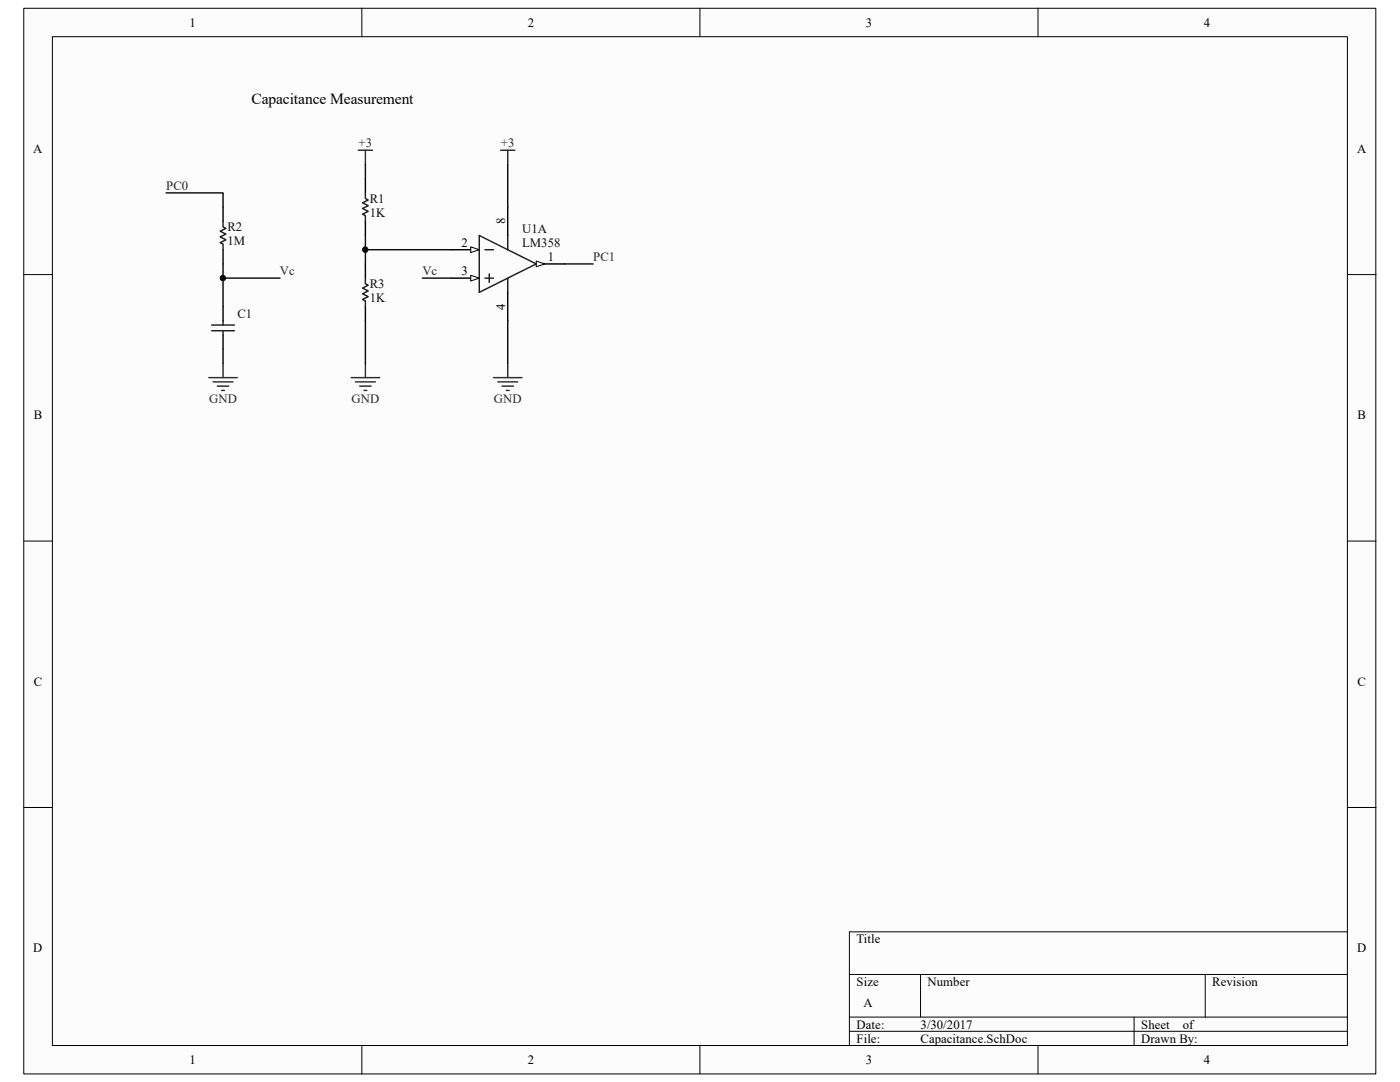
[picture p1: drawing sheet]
<svg xmlns="http://www.w3.org/2000/svg" width="279mm" height="216mm" viewBox="0 0 279 216" stroke-linecap="round" stroke-linejoin="round" font-family="sans-serif">
<path d="M4.8 1.7h269.8v212.6h-269.8z" fill="#fcfcfc"/>
<path d="M4.7 1.7h269.9v212.6h-269.9z" fill="none" stroke="#000" stroke-width=".2"/>
<path d="M10.5 7.4h258.4v201.2h-258.4z" fill="#fcfcfc"/>
<g fill="none" stroke="#000" stroke-width=".2">
<path d="M10.5 7.3h258.4v201.3h-258.4zM72.2 1.6v5.7M139.7 1.6v5.7M207.2 1.6v5.7M4.7 54.8h5.7M268.9 54.8h5.7M4.7 108h5.7M268.9 108h5.7M4.7 161.1h5.7M268.9 161.1h5.7M169.5 194.4h99.4M183.7 194.4v8.5"/>
<path d="M240.5 194.4v8.5M268.9 185.9h-99.4v22.7M72.2 208.6v5.7M139.7 208.6v5.7M169.5 202.9h99.4M169.5 205.8h99.4M207.2 208.6v5.7M226.3 202.9v5.7"/>
</g>
<path d="M44.5 41.3v2.9M44.5 49.8v2.9M90 49.8h5.6M44.5 61.2v2.8M44.5 66.8v2.9" fill="none" stroke="#000" stroke-width=".28"/>
<path d="M44.5 44.2v1.1l.6 .3-1.2 .5 1.2 .6-1.2 .6 1.2 .5-1.2 .6 .6 .3v1.1M42.2 64.9h4.6M42.2 66h4.6M44.5 64v.9M44.5 66v.8" fill="none" stroke="#1c1c1c" stroke-width=".28"/>
<path d="M33.1 38.5h11.4v2.8M44.5 52.7v8.5M44.5 55.5h11.4M44.5 69.7v2.8" fill="none" stroke="#0e0e0e" stroke-width=".28"/>
<path d="M41.7 75.3h5.7M42.5 76.2h4M43.4 77h2.3M44.2 77.9h.6M44.5 72.5v2.8" fill="none" stroke="#262626" stroke-width=".28"/>
<circle cx="44.5" cy="55.5" r=".55" fill="#0e0e0e" stroke="#0e0e0e" stroke-width=".2"/>
<path d="M93.9 49.3l1.7 .5-1.7 .6z" fill="#fcfcfc" stroke="#000" stroke-width=".2"/>
<path d="M90 55.5h5.6" fill="none" stroke="#000" stroke-width=".28"/>
<path d="M93.9 54.9l1.7 .6-1.7 .6z" fill="#fcfcfc" stroke="#000" stroke-width=".2"/>
<path d="M107 52.7h5.7" fill="none" stroke="#000" stroke-width=".28"/>
<path d="M107 52.1l1.7 .6-1.7 .5z" fill="#fcfcfc" stroke="#000" stroke-width=".2"/>
<path d="M72.9 38.5v1.1l.6 .3-1.1 .6 1.1 .5-1.1 .6 1.1 .6-1.1 .5 .5 .3v1.2M72.9 55.5v1.1l.6 .3-1.1 .6 1.1 .6-1.1 .5 1.1 .6-1.1 .6 .5 .2v1.2M95.6 47l11.4 5.7-11.4 5.6zM96.8 49.8h1.7M96.8 55.5h1.7M97.6 54.6v1.8M101.3 47v2.8M101.3 55.5v2.8" fill="none" stroke="#1c1c1c" stroke-width=".28"/>
<path d="M72.9 35.6v2.9M72.9 44.2v2.8M72.9 52.7v2.8M101.3 41.3v5.7M101.3 58.3v5.7M72.9 61.2v2.8" fill="none" stroke="#000" stroke-width=".28"/>
<g fill="none" stroke="#262626" stroke-width=".28">
<path d="M71.5 30h2.8M72.9 30v2.8M99.9 30h2.9M101.3 30v2.8M70.1 75.3h5.7M70.9 76.2h4M71.8 77h2.3M72.6 77.9h.6M72.9 72.5v2.8M98.5 75.3h5.7M99.3 76.2h4M100.2 77h2.3"/>
<path d="M101 77.9h.6M101.3 72.5v2.8"/>
</g>
<path d="M72.9 32.8v2.8M101.3 32.8v8.5M72.9 47v5.7M72.9 49.8h17.1M84.3 55.5h5.7M112.7 52.7h5.7M72.9 64v8.5M101.3 64v8.5" fill="none" stroke="#0e0e0e" stroke-width=".28"/>
<circle cx="72.9" cy="49.8" r=".55" fill="#0e0e0e" stroke="#0e0e0e" stroke-width=".2"/>
<text font-size="3.1" x="50.2" y="20.8">Capacitance Measurement</text>
<g font-size="2.5">
<text x="37.8" y="5.3">1</text>
<text x="105.3" y="5.3">2</text>
<text x="172.8" y="5.3">3</text>
<text x="240.2" y="5.3">4</text>
<text x="6.6" y="30.5">A</text>
<text x="270.8" y="30.5">A</text>
<text x="100.8" y="44.7" transform="rotate(-90 100.8 44.7)">8</text>
<text x="92.1" y="49.3">2</text>
<text x="109.3" y="52.1">1</text>
<text x="92.1" y="54.9">3</text>
<text x="100.8" y="61.9" transform="rotate(-90 100.8 61.9)">4</text>
<text x="6.7" y="83.7">B</text>
<text x="270.9" y="83.7">B</text>
<text x="6.7" y="136.8">C</text>
<text x="270.9" y="136.8">C</text>
<text x="6.6" y="190">D</text>
<text x="170.9" y="188.2">Title</text>
<text x="270.8" y="190">D</text>
<text x="170.9" y="196.7">Size</text>
<text x="185.1" y="196.7">Number</text>
<text x="241.9" y="196.7">Revision</text>
<text x="172.3" y="201">A</text>
<text x="170.9" y="205.2">Date:</text>
<text x="170.9" y="208.1">File:</text>
<text x="183.7" y="208.1">Capacitance.SchDoc</text>
<text x="183.7" y="205.2">3/30/2017</text>
<text x="227.8" y="208.1">Drawn By:</text>
<text x="227.8" y="205.2">Sheet</text>
<text x="236" y="205.2">of</text>
<text x="37.8" y="212.3">1</text>
<text x="105.3" y="212.3">2</text>
<text x="172.8" y="212.3">3</text>
<text x="240.2" y="212.3">4</text>
</g>
<g font-size="2.5" fill="#262626">
<text x="71.5" y="29.4">+3</text>
<text x="99.9" y="29.4">+3</text>
<text x="33.1" y="37.9">PC0</text>
<text x="118.4" y="52.1">PC1</text>
<text x="55.9" y="54.9">Vc</text>
<text x="84.3" y="54.9">Vc</text>
<text x="41.7" y="80.5">GND</text>
<text x="70.1" y="80.5">GND</text>
<text x="98.6" y="80.5">GND</text>
</g>
<g font-size="2.5" fill="#0e0e0e">
<text x="73.8" y="40.5">R1</text>
<text x="45.4" y="46.1">R2</text>
<text x="73.8" y="43.3">1K</text>
<text x="104.2" y="46.4">U1A</text>
<text x="45.4" y="49">1M</text>
<text x="104.2" y="49.3">LM358</text>
<text x="73.8" y="57.5">R3</text>
<text x="47.4" y="63.5">C1</text>
<text x="73.8" y="60.3">1K</text>
</g>
</svg>
